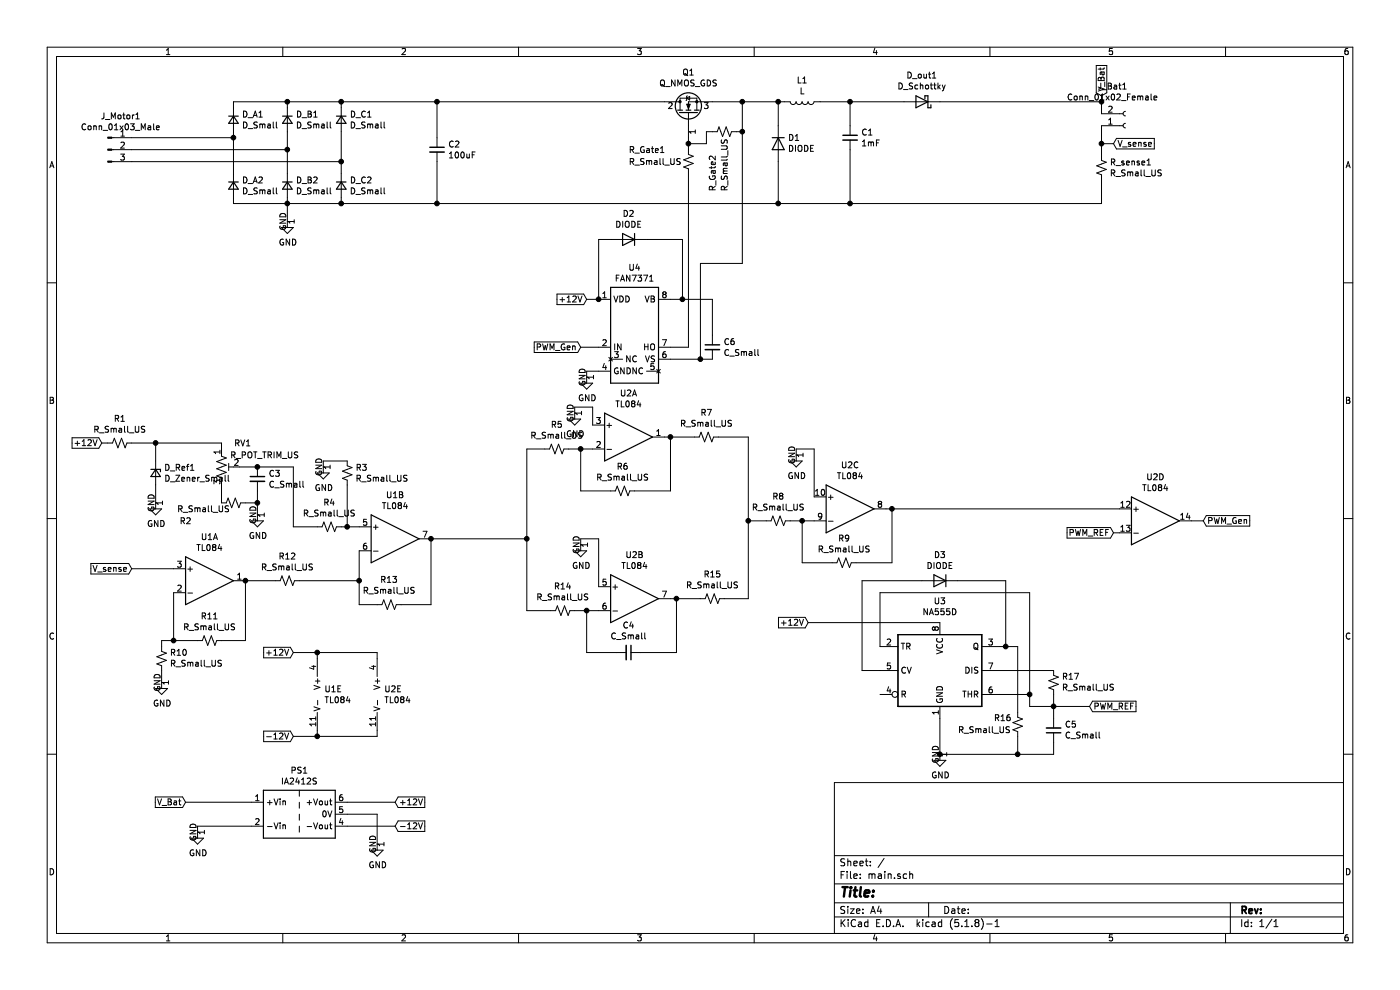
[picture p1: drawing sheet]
EESchema Schematic File Version 4
EELAYER 30 0
EELAYER END
$Descr A4 11693 8268
encoding utf-8
Sheet 1 1
Title ""
Date ""
Rev ""
Comp ""
Comment1 ""
Comment2 ""
Comment3 ""
Comment4 ""
$EndDescr
$Comp
L Device:L L1
U 1 1
P 6700 850
F 0 "L1" V 6519 850 50  0000 C CNN
F 1 "L" V 6610 850 50  0000 C CNN
F 2 "Inductor_THT:L_Radial_D29.8mm_P28.80mm_muRATA_1400series" H 6700 850 50  0001 C CNN
F 3 "~" H 6700 850 50  0001 C CNN
	1    6700 850 
	0    1    1    0   
$EndComp
$Comp
L Simulation_SPICE:DIODE D1
U 1 1
P 6500 1200
F 0 "D1" V 6546 1120 50  0000 R CNN
F 1 "DIODE" V 6455 1120 50  0000 R CNN
F 2 "Diode_SMD:D_SMC" H 6500 1200 50  0001 C CNN
F 3 "https://www.taiwansemi.com/assets/uploads/datasheet/S12GC%20SERIES_C1903.pdf" H 6500 1200 50  0001 C CNN
F 4 "Y" H 6500 1200 50  0001 L CNN "Spice_Netlist_Enabled"
F 5 "D" H 6500 1200 50  0001 L CNN "Spice_Primitive"
	1    6500 1200
	0    -1   -1   0   
$EndComp
$Comp
L Device:C_Small C1
U 1 1
P 7100 1150
F 0 "C1" H 7192 1196 50  0000 L CNN
F 1 "1mF" H 7192 1105 50  0000 L CNN
F 2 "Capacitor_THT:CP_Radial_D8.0mm_P2.50mm" H 7100 1150 50  0001 C CNN
F 3 "~" H 7100 1150 50  0001 C CNN
	1    7100 1150
	1    0    0    -1  
$EndComp
Wire Wire Line
	6850 850  7100 850 
Connection ~ 7100 850 
Wire Wire Line
	7100 850  7550 850 
Wire Wire Line
	7100 850  7100 1050
$Comp
L Connector:Conn_01x02_Female J_Bat1
U 1 1
P 9400 1050
F 0 "J_Bat1" H 9292 725 50  0000 C CNN
F 1 "Conn_01x02_Female" H 9292 816 50  0000 C CNN
F 2 "TerminalBlock:TerminalBlock_Altech_AK300-2_P5.00mm" H 9428 889 50  0001 L CNN
F 3 "~" H 9400 1050 50  0001 C CNN
	1    9400 1050
	1    0    0    1   
$EndComp
Wire Wire Line
	9200 950  9200 850 
Wire Wire Line
	9200 850  7850 850 
$Comp
L Device:R_Small_US R_sense1
U 1 1
P 9200 1400
F 0 "R_sense1" H 9268 1446 50  0000 L CNN
F 1 "R_Small_US" H 9268 1355 50  0000 L CNN
F 2 "Resistor_SMD:R_1206_3216Metric" H 9200 1400 50  0001 C CNN
F 3 "~" H 9200 1400 50  0001 C CNN
	1    9200 1400
	1    0    0    -1  
$EndComp
Wire Wire Line
	9200 1050 9200 1200
Text GLabel 4850 2900 0    50   Input ~ 0
PWM_Gen
Text GLabel 4900 2500 0    50   Input ~ 0
+12V
$Comp
L Driver_FET:FAN7371 U4
U 1 1
P 5300 2800
F 0 "U4" H 5300 3367 50  0000 C CNN
F 1 "FAN7371" H 5300 3276 50  0000 C CNN
F 2 "Package_SO:SOIC-8_3.9x4.9mm_P1.27mm" H 5300 2350 50  0001 C CNN
F 3 "https://www.onsemi.com/pub/Collateral/FAN7371-D.pdf" H 5300 2700 50  0001 C CNN
	1    5300 2800
	1    0    0    -1  
$EndComp
$Comp
L power:GND #PWR0101
U 1 1
P 4900 3150
F 0 "#PWR0101" H 4900 2900 50  0001 C CNN
F 1 "GND" H 4905 2977 50  0000 C CNN
F 2 "" H 4900 3150 50  0001 C CNN
F 3 "" H 4900 3150 50  0001 C CNN
	1    4900 3150
	1    0    0    -1  
$EndComp
Wire Wire Line
	5000 3100 4900 3100
Wire Wire Line
	4900 3100 4900 3150
Wire Wire Line
	4900 2500 5000 2500
Wire Wire Line
	4850 2900 5000 2900
$Comp
L Simulation_SPICE:DIODE D2
U 1 1
P 5250 2000
F 0 "D2" H 5250 2217 50  0000 C CNN
F 1 "DIODE" H 5250 2126 50  0000 C CNN
F 2 "Diode_SMD:D_SMB" H 5250 2000 50  0001 C CNN
F 3 "~" H 5250 2000 50  0001 C CNN
F 4 "Y" H 5250 2000 50  0001 L CNN "Spice_Netlist_Enabled"
F 5 "D" H 5250 2000 50  0001 L CNN "Spice_Primitive"
	1    5250 2000
	1    0    0    -1  
$EndComp
Wire Wire Line
	5400 2000 5700 2000
Wire Wire Line
	5700 2000 5700 2500
Wire Wire Line
	5700 2500 5600 2500
Wire Wire Line
	5100 2000 5000 2000
Wire Wire Line
	5000 2000 5000 2500
Connection ~ 5000 2500
$Comp
L Device:C_Small C6
U 1 1
P 5950 2900
F 0 "C6" H 6042 2946 50  0000 L CNN
F 1 "C_Small" H 6042 2855 50  0000 L CNN
F 2 "Capacitor_SMD:CP_Elec_6.3x7.7" H 5950 2900 50  0001 C CNN
F 3 "~" H 5950 2900 50  0001 C CNN
	1    5950 2900
	1    0    0    -1  
$EndComp
Wire Wire Line
	5950 2800 5950 2500
Wire Wire Line
	5950 2500 5700 2500
Connection ~ 5700 2500
Wire Wire Line
	5750 2900 5600 2900
$Comp
L Device:R_Small_US R_Gate1
U 1 1
P 5750 1350
F 0 "R_Gate1" H 5250 1450 50  0000 L CNN
F 1 "R_Small_US" H 5250 1350 50  0000 L CNN
F 2 "Resistor_SMD:R_1206_3216Metric" H 5750 1350 50  0001 C CNN
F 3 "~" H 5750 1350 50  0001 C CNN
	1    5750 1350
	1    0    0    -1  
$EndComp
Wire Wire Line
	5750 1450 5750 2900
Wire Wire Line
	5600 3000 5850 3000
Wire Wire Line
	6500 1050 6500 850 
Wire Wire Line
	6500 850  6550 850 
Connection ~ 6500 850 
$Comp
L Device:Q_NMOS_GDS Q1
U 1 1
P 5750 950
F 0 "Q1" V 6092 950 50  0000 C CNN
F 1 "Q_NMOS_GDS" V 6001 950 50  0000 C CNN
F 2 "Package_TO_SOT_THT:TO-220-3_Vertical" H 5950 1050 50  0001 C CNN
F 3 "~" H 5750 950 50  0001 C CNN
	1    5750 950 
	0    -1   -1   0   
$EndComp
Wire Wire Line
	5950 850  6200 850 
Wire Wire Line
	5750 1150 5750 1200
$Comp
L Device:R_Small_US R_Gate2
U 1 1
P 6050 1100
F 0 "R_Gate2" H 5550 1200 50  0000 L CNN
F 1 "R_Small_US" H 5550 1100 50  0000 L CNN
F 2 "Resistor_SMD:R_1206_3216Metric" H 6050 1100 50  0001 C CNN
F 3 "~" H 6050 1100 50  0001 C CNN
	1    6050 1100
	0    -1   -1   0   
$EndComp
Wire Wire Line
	5950 1100 5900 1100
Wire Wire Line
	5900 1100 5900 1200
Wire Wire Line
	5900 1200 5750 1200
Connection ~ 5750 1200
Wire Wire Line
	5750 1200 5750 1250
Wire Wire Line
	6150 1100 6200 1100
Wire Wire Line
	6200 1100 6200 850 
Connection ~ 6200 850 
Wire Wire Line
	6200 850  6500 850 
Wire Wire Line
	6200 1100 6200 2200
Wire Wire Line
	6200 2200 5850 2200
Wire Wire Line
	5850 2200 5850 3000
Connection ~ 6200 1100
Connection ~ 5850 3000
Wire Wire Line
	5850 3000 5950 3000
Text GLabel 9300 1200 2    50   Input ~ 0
V_sense
Wire Wire Line
	9300 1200 9200 1200
Connection ~ 9200 1200
Wire Wire Line
	9200 1200 9200 1300
$Comp
L Amplifier_Operational:TL084 U1
U 1 1
P 1750 4850
F 0 "U1" H 1750 5217 50  0000 C CNN
F 1 "TL084" H 1750 5126 50  0000 C CNN
F 2 "Package_SO:SOIC-14_3.9x8.7mm_P1.27mm" H 1700 4950 50  0001 C CNN
F 3 "http://www.ti.com/lit/ds/symlink/tl081.pdf" H 1800 5050 50  0001 C CNN
	1    1750 4850
	1    0    0    -1  
$EndComp
$Comp
L Device:R_Small_US R11
U 1 1
P 1750 5350
F 0 "R11" V 1545 5350 50  0000 C CNN
F 1 "R_Small_US" V 1636 5350 50  0000 C CNN
F 2 "Resistor_SMD:R_1206_3216Metric" H 1750 5350 50  0001 C CNN
F 3 "~" H 1750 5350 50  0001 C CNN
	1    1750 5350
	0    1    1    0   
$EndComp
$Comp
L Device:R_Small_US R10
U 1 1
P 1350 5500
F 0 "R10" H 1282 5454 50  0000 R CNN
F 1 "R_Small_US" H 1282 5545 50  0000 R CNN
F 2 "Resistor_SMD:R_1206_3216Metric" H 1350 5500 50  0001 C CNN
F 3 "~" H 1350 5500 50  0001 C CNN
	1    1350 5500
	-1   0    0    1   
$EndComp
Wire Wire Line
	1650 5350 1450 5350
Wire Wire Line
	1450 5350 1450 4950
Wire Wire Line
	1350 5400 1350 5350
Wire Wire Line
	1350 5350 1450 5350
Connection ~ 1450 5350
Wire Wire Line
	1850 5350 2050 5350
Wire Wire Line
	2050 5350 2050 4850
$Comp
L power:GND #PWR0102
U 1 1
P 1350 5700
F 0 "#PWR0102" H 1350 5450 50  0001 C CNN
F 1 "GND" H 1355 5527 50  0000 C CNN
F 2 "" H 1350 5700 50  0001 C CNN
F 3 "" H 1350 5700 50  0001 C CNN
	1    1350 5700
	1    0    0    -1  
$EndComp
Wire Wire Line
	1350 5700 1350 5600
Text GLabel 1100 4750 0    50   Input ~ 0
V_sense
Wire Wire Line
	1450 4750 1100 4750
$Comp
L Amplifier_Operational:TL084 U1
U 2 1
P 3300 4500
F 0 "U1" H 3300 4867 50  0000 C CNN
F 1 "TL084" H 3300 4776 50  0000 C CNN
F 2 "Package_SO:SOIC-14_3.9x8.7mm_P1.27mm" H 3250 4600 50  0001 C CNN
F 3 "http://www.ti.com/lit/ds/symlink/tl081.pdf" H 3350 4700 50  0001 C CNN
	2    3300 4500
	1    0    0    -1  
$EndComp
$Comp
L Device:R_Small_US R3
U 1 1
P 2900 3950
F 0 "R3" H 2968 3996 50  0000 L CNN
F 1 "R_Small_US" H 2968 3905 50  0000 L CNN
F 2 "Resistor_SMD:R_1206_3216Metric" H 2900 3950 50  0001 C CNN
F 3 "~" H 2900 3950 50  0001 C CNN
	1    2900 3950
	1    0    0    -1  
$EndComp
$Comp
L Device:R_Small_US R4
U 1 1
P 2750 4400
F 0 "R4" V 2545 4400 50  0000 C CNN
F 1 "R_Small_US" V 2636 4400 50  0000 C CNN
F 2 "Resistor_SMD:R_1206_3216Metric" H 2750 4400 50  0001 C CNN
F 3 "~" H 2750 4400 50  0001 C CNN
	1    2750 4400
	0    1    1    0   
$EndComp
Wire Wire Line
	2900 4050 2900 4400
Wire Wire Line
	2900 4400 2850 4400
Wire Wire Line
	3000 4400 2900 4400
Connection ~ 2900 4400
$Comp
L Device:R_POT_TRIM_US RV1
U 1 1
P 1850 3900
F 0 "RV1" H 2100 4100 50  0000 R CNN
F 1 "R_POT_TRIM_US" H 2500 4000 50  0000 R CNN
F 2 "Potentiometer_SMD:Potentiometer_Bourns_3314G_Vertical" H 1850 3900 50  0001 C CNN
F 3 "~" H 1850 3900 50  0001 C CNN
	1    1850 3900
	1    0    0    -1  
$EndComp
Wire Wire Line
	2000 3900 2150 3900
Wire Wire Line
	2450 3900 2450 4400
Wire Wire Line
	2450 4400 2650 4400
$Comp
L power:GND #PWR0103
U 1 1
P 2150 4300
F 0 "#PWR0103" H 2150 4050 50  0001 C CNN
F 1 "GND" H 2155 4127 50  0000 C CNN
F 2 "" H 2150 4300 50  0001 C CNN
F 3 "" H 2150 4300 50  0001 C CNN
	1    2150 4300
	1    0    0    -1  
$EndComp
Text GLabel 850  3700 0    50   Input ~ 0
+12V
Wire Wire Line
	1850 3700 1850 3750
$Comp
L Device:C_Small C3
U 1 1
P 2150 4000
F 0 "C3" H 2242 4046 50  0000 L CNN
F 1 "C_Small" H 2242 3955 50  0000 L CNN
F 2 "Capacitor_SMD:CP_Elec_6.3x7.7" H 2150 4000 50  0001 C CNN
F 3 "~" H 2150 4000 50  0001 C CNN
	1    2150 4000
	1    0    0    -1  
$EndComp
Connection ~ 2150 3900
$Comp
L Device:R_Small_US R2
U 1 1
P 1950 4200
F 0 "R2" V 2100 3800 50  0000 C CNN
F 1 "R_Small_US" V 2000 3950 50  0000 C CNN
F 2 "Resistor_SMD:R_1206_3216Metric" H 1950 4200 50  0001 C CNN
F 3 "~" H 1950 4200 50  0001 C CNN
	1    1950 4200
	0    1    1    0   
$EndComp
Wire Wire Line
	1850 4050 1850 4200
Wire Wire Line
	2050 4200 2150 4200
Wire Wire Line
	2150 4200 2150 4300
Wire Wire Line
	2150 4100 2150 4200
Connection ~ 2150 4200
Wire Wire Line
	2150 3900 2450 3900
$Comp
L power:GND #PWR0104
U 1 1
P 2700 3900
F 0 "#PWR0104" H 2700 3650 50  0001 C CNN
F 1 "GND" H 2705 3727 50  0000 C CNN
F 2 "" H 2700 3900 50  0001 C CNN
F 3 "" H 2700 3900 50  0001 C CNN
	1    2700 3900
	1    0    0    -1  
$EndComp
Wire Wire Line
	2700 3900 2700 3850
Wire Wire Line
	2700 3850 2900 3850
$Comp
L Device:R_Small_US R12
U 1 1
P 2400 4850
F 0 "R12" V 2195 4850 50  0000 C CNN
F 1 "R_Small_US" V 2286 4850 50  0000 C CNN
F 2 "Resistor_SMD:R_1206_3216Metric" H 2400 4850 50  0001 C CNN
F 3 "~" H 2400 4850 50  0001 C CNN
	1    2400 4850
	0    1    1    0   
$EndComp
Wire Wire Line
	2300 4850 2050 4850
Connection ~ 2050 4850
Wire Wire Line
	2500 4850 3000 4850
Wire Wire Line
	3000 4850 3000 4600
$Comp
L Device:R_Small_US R13
U 1 1
P 3250 5050
F 0 "R13" V 3455 5050 50  0000 C CNN
F 1 "R_Small_US" V 3364 5050 50  0000 C CNN
F 2 "Resistor_SMD:R_1206_3216Metric" H 3250 5050 50  0001 C CNN
F 3 "~" H 3250 5050 50  0001 C CNN
	1    3250 5050
	0    -1   -1   0   
$EndComp
Wire Wire Line
	3150 5050 3000 5050
Wire Wire Line
	3000 5050 3000 4850
Connection ~ 3000 4850
Wire Wire Line
	3350 5050 3600 5050
Wire Wire Line
	3600 5050 3600 4500
Wire Wire Line
	4800 3400 4800 3450
Wire Wire Line
	4950 3400 4800 3400
Wire Wire Line
	4950 3550 4950 3400
$Comp
L power:GND #PWR0105
U 1 1
P 4800 3450
F 0 "#PWR0105" H 4800 3200 50  0001 C CNN
F 1 "GND" H 4805 3277 50  0000 C CNN
F 2 "" H 4800 3450 50  0001 C CNN
F 3 "" H 4800 3450 50  0001 C CNN
	1    4800 3450
	1    0    0    -1  
$EndComp
Connection ~ 5600 3650
Wire Wire Line
	5800 3650 5600 3650
Wire Wire Line
	5600 3650 5550 3650
Wire Wire Line
	5600 4100 5600 3650
Wire Wire Line
	5300 4100 5600 4100
Wire Wire Line
	4850 3750 4950 3750
Connection ~ 4850 3750
Wire Wire Line
	4850 4100 4850 3750
Wire Wire Line
	5100 4100 4850 4100
Wire Wire Line
	4750 3750 4850 3750
$Comp
L Device:R_Small_US R7
U 1 1
P 5900 3650
F 0 "R7" V 5695 3650 50  0000 C CNN
F 1 "R_Small_US" V 5786 3650 50  0000 C CNN
F 2 "Resistor_SMD:R_1206_3216Metric" H 5900 3650 50  0001 C CNN
F 3 "~" H 5900 3650 50  0001 C CNN
	1    5900 3650
	0    1    1    0   
$EndComp
$Comp
L Device:R_Small_US R5
U 1 1
P 4650 3750
F 0 "R5" V 4445 3750 50  0000 C CNN
F 1 "R_Small_US" V 4536 3750 50  0000 C CNN
F 2 "Resistor_SMD:R_1206_3216Metric" H 4650 3750 50  0001 C CNN
F 3 "~" H 4650 3750 50  0001 C CNN
	1    4650 3750
	0    1    1    0   
$EndComp
$Comp
L Device:R_Small_US R6
U 1 1
P 5200 4100
F 0 "R6" V 4995 4100 50  0000 C CNN
F 1 "R_Small_US" V 5086 4100 50  0000 C CNN
F 2 "Resistor_SMD:R_1206_3216Metric" H 5200 4100 50  0001 C CNN
F 3 "~" H 5200 4100 50  0001 C CNN
	1    5200 4100
	0    1    1    0   
$EndComp
$Comp
L Amplifier_Operational:TL084 U2
U 1 1
P 5250 3650
F 0 "U2" H 5250 4017 50  0000 C CNN
F 1 "TL084" H 5250 3926 50  0000 C CNN
F 2 "Package_SO:SOIC-14_3.9x8.7mm_P1.27mm" H 5200 3750 50  0001 C CNN
F 3 "http://www.ti.com/lit/ds/symlink/tl081.pdf" H 5300 3850 50  0001 C CNN
	1    5250 3650
	1    0    0    -1  
$EndComp
Wire Wire Line
	4850 4500 4850 4550
Wire Wire Line
	5000 4500 4850 4500
Wire Wire Line
	5000 4900 5000 4500
$Comp
L power:GND #PWR0106
U 1 1
P 4850 4550
F 0 "#PWR0106" H 4850 4300 50  0001 C CNN
F 1 "GND" H 4855 4377 50  0000 C CNN
F 2 "" H 4850 4550 50  0001 C CNN
F 3 "" H 4850 4550 50  0001 C CNN
	1    4850 4550
	1    0    0    -1  
$EndComp
Connection ~ 5650 5000
Wire Wire Line
	5850 5000 5650 5000
Wire Wire Line
	5650 5000 5600 5000
Wire Wire Line
	5650 5450 5650 5000
Wire Wire Line
	5350 5450 5650 5450
Wire Wire Line
	4900 5100 5000 5100
Connection ~ 4900 5100
Wire Wire Line
	4900 5450 4900 5100
Wire Wire Line
	5150 5450 4900 5450
Wire Wire Line
	4800 5100 4900 5100
$Comp
L Device:R_Small_US R15
U 1 1
P 5950 5000
F 0 "R15" V 5745 5000 50  0000 C CNN
F 1 "R_Small_US" V 5836 5000 50  0000 C CNN
F 2 "Resistor_SMD:R_1206_3216Metric" H 5950 5000 50  0001 C CNN
F 3 "~" H 5950 5000 50  0001 C CNN
	1    5950 5000
	0    1    1    0   
$EndComp
$Comp
L Device:R_Small_US R14
U 1 1
P 4700 5100
F 0 "R14" V 4495 5100 50  0000 C CNN
F 1 "R_Small_US" V 4586 5100 50  0000 C CNN
F 2 "Resistor_SMD:R_1206_3216Metric" H 4700 5100 50  0001 C CNN
F 3 "~" H 4700 5100 50  0001 C CNN
	1    4700 5100
	0    1    1    0   
$EndComp
$Comp
L Device:C_Small C4
U 1 1
P 5250 5450
F 0 "C4" V 5021 5450 50  0000 C CNN
F 1 "C_Small" V 5112 5450 50  0000 C CNN
F 2 "Capacitor_SMD:CP_Elec_6.3x7.7" H 5250 5450 50  0001 C CNN
F 3 "~" H 5250 5450 50  0001 C CNN
	1    5250 5450
	0    1    1    0   
$EndComp
Wire Wire Line
	3600 4500 4400 4500
Wire Wire Line
	4400 4500 4400 3750
Wire Wire Line
	4400 3750 4550 3750
Connection ~ 3600 4500
Wire Wire Line
	4600 5100 4400 5100
Wire Wire Line
	4400 5100 4400 4500
Connection ~ 4400 4500
Wire Wire Line
	6000 3650 6250 3650
Wire Wire Line
	6250 3650 6250 4350
Wire Wire Line
	6250 5000 6050 5000
Wire Wire Line
	6650 3750 6650 3800
Wire Wire Line
	6800 3750 6650 3750
Wire Wire Line
	6800 4150 6800 3750
$Comp
L power:GND #PWR0107
U 1 1
P 6650 3800
F 0 "#PWR0107" H 6650 3550 50  0001 C CNN
F 1 "GND" H 6655 3627 50  0000 C CNN
F 2 "" H 6650 3800 50  0001 C CNN
F 3 "" H 6650 3800 50  0001 C CNN
	1    6650 3800
	1    0    0    -1  
$EndComp
Wire Wire Line
	7450 4250 7400 4250
Wire Wire Line
	7450 4700 7450 4250
Wire Wire Line
	7150 4700 7450 4700
Wire Wire Line
	6700 4350 6800 4350
Connection ~ 6700 4350
Wire Wire Line
	6700 4700 6700 4350
Wire Wire Line
	6950 4700 6700 4700
Wire Wire Line
	6600 4350 6700 4350
$Comp
L Device:R_Small_US R8
U 1 1
P 6500 4350
F 0 "R8" V 6295 4350 50  0000 C CNN
F 1 "R_Small_US" V 6386 4350 50  0000 C CNN
F 2 "Resistor_SMD:R_1206_3216Metric" H 6500 4350 50  0001 C CNN
F 3 "~" H 6500 4350 50  0001 C CNN
	1    6500 4350
	0    1    1    0   
$EndComp
$Comp
L Device:R_Small_US R9
U 1 1
P 7050 4700
F 0 "R9" V 6845 4700 50  0000 C CNN
F 1 "R_Small_US" V 6936 4700 50  0000 C CNN
F 2 "Resistor_SMD:R_1206_3216Metric" H 7050 4700 50  0001 C CNN
F 3 "~" H 7050 4700 50  0001 C CNN
	1    7050 4700
	0    1    1    0   
$EndComp
Wire Wire Line
	6250 4350 6400 4350
Connection ~ 6250 4350
Wire Wire Line
	6250 4350 6250 5000
$Comp
L Timer:NA555D U3
U 1 1
P 7850 5600
F 0 "U3" H 7850 6181 50  0000 C CNN
F 1 "NA555D" H 7850 6090 50  0000 C CNN
F 2 "Package_SO:SOIC-8_3.9x4.9mm_P1.27mm" H 8700 5200 50  0001 C CNN
F 3 "http://www.ti.com/lit/ds/symlink/ne555.pdf" H 8700 5200 50  0001 C CNN
	1    7850 5600
	1    0    0    -1  
$EndComp
$Comp
L power:GND #PWR0108
U 1 1
P 7850 6300
F 0 "#PWR0108" H 7850 6050 50  0001 C CNN
F 1 "GND" H 7855 6127 50  0000 C CNN
F 2 "" H 7850 6300 50  0001 C CNN
F 3 "" H 7850 6300 50  0001 C CNN
	1    7850 6300
	1    0    0    -1  
$EndComp
$Comp
L Simulation_SPICE:DIODE D3
U 1 1
P 7850 4850
F 0 "D3" H 7850 5067 50  0000 C CNN
F 1 "DIODE" H 7850 4976 50  0000 C CNN
F 2 "Diode_SMD:D_SMB" H 7850 4850 50  0001 C CNN
F 3 "~" H 7850 4850 50  0001 C CNN
F 4 "Y" H 7850 4850 50  0001 L CNN "Spice_Netlist_Enabled"
F 5 "D" H 7850 4850 50  0001 L CNN "Spice_Primitive"
	1    7850 4850
	1    0    0    -1  
$EndComp
Wire Wire Line
	8000 4850 8400 4850
Wire Wire Line
	8400 4850 8400 5400
Wire Wire Line
	8400 5400 8350 5400
Wire Wire Line
	7200 4850 7200 5600
Wire Wire Line
	7200 5600 7350 5600
Wire Wire Line
	7200 4850 7700 4850
Wire Wire Line
	7350 5400 7350 4950
Wire Wire Line
	7350 4950 8600 4950
Wire Wire Line
	8600 4950 8600 5800
Wire Wire Line
	8600 5800 8350 5800
$Comp
L Device:R_Small_US R17
U 1 1
P 8800 5700
F 0 "R17" H 8732 5654 50  0000 R CNN
F 1 "R_Small_US" H 8732 5745 50  0000 R CNN
F 2 "Resistor_SMD:R_1206_3216Metric" H 8800 5700 50  0001 C CNN
F 3 "~" H 8800 5700 50  0001 C CNN
	1    8800 5700
	-1   0    0    1   
$EndComp
Wire Wire Line
	8350 5600 8800 5600
$Comp
L Device:C_Small C5
U 1 1
P 8800 6100
F 0 "C5" H 8708 6054 50  0000 R CNN
F 1 "C_Small" H 8708 6145 50  0000 R CNN
F 2 "Capacitor_SMD:C_1206_3216Metric" H 8800 6100 50  0001 C CNN
F 3 "~" H 8800 6100 50  0001 C CNN
	1    8800 6100
	-1   0    0    1   
$EndComp
Wire Wire Line
	8600 5800 8600 5900
Wire Wire Line
	8600 5900 8800 5900
Wire Wire Line
	8800 5900 8800 5800
Connection ~ 8600 5800
Wire Wire Line
	8800 6000 8800 5900
Connection ~ 8800 5900
Wire Wire Line
	8800 6200 8800 6300
Wire Wire Line
	8800 6300 8500 6300
Connection ~ 7850 6300
$Comp
L Device:R_Small_US R16
U 1 1
P 8500 6050
F 0 "R16" H 8700 6000 50  0000 R CNN
F 1 "R_Small_US" H 9000 6100 50  0000 R CNN
F 2 "Resistor_SMD:R_1206_3216Metric" H 8500 6050 50  0001 C CNN
F 3 "~" H 8500 6050 50  0001 C CNN
	1    8500 6050
	-1   0    0    1   
$EndComp
Wire Wire Line
	8500 5950 8500 5400
Wire Wire Line
	8500 5400 8400 5400
Connection ~ 8400 5400
Wire Wire Line
	8500 6150 8500 6300
Connection ~ 8500 6300
Wire Wire Line
	8500 6300 7850 6300
Text GLabel 6750 5200 0    50   Input ~ 0
+12V
Wire Wire Line
	6750 5200 7850 5200
Text GLabel 9100 5900 2    50   Input ~ 0
PWM_REF
Wire Wire Line
	8800 5900 9100 5900
Text GLabel 9300 4450 0    50   Input ~ 0
PWM_REF
Wire Wire Line
	9300 4450 9350 4450
Text GLabel 10050 4350 2    50   Input ~ 0
PWM_Gen
Wire Wire Line
	9950 4350 10050 4350
Wire Wire Line
	7450 4250 9350 4250
Connection ~ 7450 4250
$Comp
L Device:R_Small_US R1
U 1 1
P 1000 3700
F 0 "R1" V 795 3700 50  0000 C CNN
F 1 "R_Small_US" V 886 3700 50  0000 C CNN
F 2 "Resistor_SMD:R_1206_3216Metric" H 1000 3700 50  0001 C CNN
F 3 "~" H 1000 3700 50  0001 C CNN
	1    1000 3700
	0    1    1    0   
$EndComp
Wire Wire Line
	850  3700 900  3700
$Comp
L Device:D_Zener_Small D_Ref1
U 1 1
P 1300 3950
F 0 "D_Ref1" V 1254 4020 50  0000 L CNN
F 1 "D_Zener_Small" V 1345 4020 50  0000 L CNN
F 2 "Diode_SMD:D_SOD-128" V 1300 3950 50  0001 C CNN
F 3 "~" V 1300 3950 50  0001 C CNN
	1    1300 3950
	0    1    1    0   
$EndComp
$Comp
L power:GND #PWR0109
U 1 1
P 1300 4200
F 0 "#PWR0109" H 1300 3950 50  0001 C CNN
F 1 "GND" H 1305 4027 50  0000 C CNN
F 2 "" H 1300 4200 50  0001 C CNN
F 3 "" H 1300 4200 50  0001 C CNN
	1    1300 4200
	1    0    0    -1  
$EndComp
Wire Wire Line
	1300 4050 1300 4200
Wire Wire Line
	1100 3700 1300 3700
Wire Wire Line
	1300 3700 1300 3850
Wire Wire Line
	1850 3700 1300 3700
Connection ~ 1300 3700
Text GLabel 9200 800  1    50   Input ~ 0
V_Bat
Wire Wire Line
	9200 850  9200 800 
Connection ~ 9200 850 
Text GLabel 1550 6700 0    50   Input ~ 0
V_Bat
Wire Wire Line
	2100 6700 1550 6700
$Comp
L power:GND #PWR0110
U 1 1
P 1650 6950
F 0 "#PWR0110" H 1650 6700 50  0001 C CNN
F 1 "GND" H 1655 6777 50  0000 C CNN
F 2 "" H 1650 6950 50  0001 C CNN
F 3 "" H 1650 6950 50  0001 C CNN
	1    1650 6950
	1    0    0    -1  
$EndComp
Wire Wire Line
	2100 6900 1650 6900
Wire Wire Line
	1650 6900 1650 6950
Text GLabel 3300 6700 2    50   Input ~ 0
+12V
Wire Wire Line
	2900 6700 3300 6700
$Comp
L power:GND #PWR0111
U 1 1
P 3150 7050
F 0 "#PWR0111" H 3150 6800 50  0001 C CNN
F 1 "GND" H 3155 6877 50  0000 C CNN
F 2 "" H 3150 7050 50  0001 C CNN
F 3 "" H 3150 7050 50  0001 C CNN
	1    3150 7050
	1    0    0    -1  
$EndComp
Wire Wire Line
	3150 6800 3150 7050
Wire Wire Line
	2900 6800 3150 6800
Text GLabel 3300 6900 2    50   Input ~ 0
-12V
Wire Wire Line
	3300 6900 2900 6900
$Comp
L Converter_DCDC:IA2412S PS1
U 1 1
P 2500 6800
F 0 "PS1" H 2500 7167 50  0000 C CNN
F 1 "IA2412S" H 2500 7076 50  0000 C CNN
F 2 "Converter_DCDC:Converter_DCDC_XP_POWER-IAxxxxS_THT" H 1450 6550 50  0001 L CNN
F 3 "https://www.xppower.com/pdfs/SF_IA.pdf" H 3550 6500 50  0001 L CNN
	1    2500 6800
	1    0    0    -1  
$EndComp
$Comp
L Amplifier_Operational:TL084 U1
U 5 1
P 2750 5800
F 0 "U1" H 2708 5846 50  0000 L CNN
F 1 "TL084" H 2708 5755 50  0000 L CNN
F 2 "Package_SO:SOIC-14_3.9x8.7mm_P1.27mm" H 2700 5900 50  0001 C CNN
F 3 "http://www.ti.com/lit/ds/symlink/tl081.pdf" H 2800 6000 50  0001 C CNN
	5    2750 5800
	1    0    0    -1  
$EndComp
$Comp
L Amplifier_Operational:TL084 U2
U 5 1
P 3250 5800
F 0 "U2" H 3208 5846 50  0000 L CNN
F 1 "TL084" H 3208 5755 50  0000 L CNN
F 2 "Package_SO:SOIC-14_3.9x8.7mm_P1.27mm" H 3200 5900 50  0001 C CNN
F 3 "http://www.ti.com/lit/ds/symlink/tl081.pdf" H 3300 6000 50  0001 C CNN
	5    3250 5800
	1    0    0    -1  
$EndComp
Text GLabel 2450 5450 0    50   Input ~ 0
+12V
Wire Wire Line
	2450 5450 2650 5450
Wire Wire Line
	3150 5450 3150 5500
Wire Wire Line
	2650 5500 2650 5450
Connection ~ 2650 5450
Wire Wire Line
	2650 5450 3150 5450
Text GLabel 2450 6150 0    50   Input ~ 0
-12V
Wire Wire Line
	2450 6150 2650 6150
Wire Wire Line
	3150 6150 3150 6100
Wire Wire Line
	2650 6100 2650 6150
Connection ~ 2650 6150
Wire Wire Line
	2650 6150 3150 6150
$Comp
L Amplifier_Operational:TL084 U2
U 2 1
P 5300 5000
F 0 "U2" H 5300 5367 50  0000 C CNN
F 1 "TL084" H 5300 5276 50  0000 C CNN
F 2 "Package_SO:SOIC-14_3.9x8.7mm_P1.27mm" H 5250 5100 50  0001 C CNN
F 3 "http://www.ti.com/lit/ds/symlink/tl081.pdf" H 5350 5200 50  0001 C CNN
	2    5300 5000
	1    0    0    -1  
$EndComp
$Comp
L Amplifier_Operational:TL084 U2
U 3 1
P 7100 4250
F 0 "U2" H 7100 4617 50  0000 C CNN
F 1 "TL084" H 7100 4526 50  0000 C CNN
F 2 "Package_SO:SOIC-14_3.9x8.7mm_P1.27mm" H 7050 4350 50  0001 C CNN
F 3 "http://www.ti.com/lit/ds/symlink/tl081.pdf" H 7150 4450 50  0001 C CNN
	3    7100 4250
	1    0    0    -1  
$EndComp
$Comp
L Amplifier_Operational:TL084 U2
U 4 1
P 9650 4350
F 0 "U2" H 9650 4717 50  0000 C CNN
F 1 "TL084" H 9650 4626 50  0000 C CNN
F 2 "Package_SO:SOIC-14_3.9x8.7mm_P1.27mm" H 9600 4450 50  0001 C CNN
F 3 "http://www.ti.com/lit/ds/symlink/tl081.pdf" H 9700 4550 50  0001 C CNN
	4    9650 4350
	1    0    0    -1  
$EndComp
Wire Wire Line
	7850 6000 7850 6300
$Comp
L Device:D_Schottky D_out1
U 1 1
P 7700 850
F 0 "D_out1" H 7700 633 50  0000 C CNN
F 1 "D_Schottky" H 7700 724 50  0000 C CNN
F 2 "Diode_SMD:D_SMB" H 7700 850 50  0001 C CNN
F 3 "~" H 7700 850 50  0001 C CNN
	1    7700 850 
	-1   0    0    1   
$EndComp
$Comp
L power:GND #PWR0112
U 1 1
P 2400 1850
F 0 "#PWR0112" H 2400 1600 50  0001 C CNN
F 1 "GND" H 2405 1677 50  0000 C CNN
F 2 "" H 2400 1850 50  0001 C CNN
F 3 "" H 2400 1850 50  0001 C CNN
	1    2400 1850
	1    0    0    -1  
$EndComp
$Comp
L Connector:Conn_01x03_Male J_Motor1
U 1 1
P 900 1250
F 0 "J_Motor1" H 1008 1531 50  0000 C CNN
F 1 "Conn_01x03_Male" H 1008 1440 50  0000 C CNN
F 2 "TerminalBlock:TerminalBlock_Altech_AK300-3_P5.00mm" H 900 1250 50  0001 C CNN
F 3 "~" H 900 1250 50  0001 C CNN
	1    900  1250
	1    0    0    -1  
$EndComp
Wire Wire Line
	1100 1250 2400 1250
Connection ~ 2400 1250
$Comp
L Device:C_Small C2
U 1 1
P 3650 1250
F 0 "C2" H 3742 1296 50  0000 L CNN
F 1 "100uF" H 3742 1205 50  0000 L CNN
F 2 "Capacitor_SMD:CP_Elec_6.3x7.7" H 3650 1250 50  0001 C CNN
F 3 "~" H 3650 1250 50  0001 C CNN
	1    3650 1250
	1    0    0    -1  
$EndComp
Wire Wire Line
	3650 1150 3650 850 
Connection ~ 3650 850 
Wire Wire Line
	3650 850  5550 850 
Wire Wire Line
	3650 1350 3650 1700
Wire Wire Line
	3650 1700 6500 1700
Wire Wire Line
	9200 1500 9200 1700
Wire Wire Line
	7100 1250 7100 1700
Connection ~ 7100 1700
Wire Wire Line
	7100 1700 9200 1700
Wire Wire Line
	6500 1350 6500 1700
Connection ~ 6500 1700
Wire Wire Line
	6500 1700 7100 1700
Wire Wire Line
	1100 1150 1950 1150
Wire Wire Line
	1100 1350 2850 1350
Connection ~ 2850 1350
Wire Wire Line
	1950 1700 2400 1700
Connection ~ 3650 1700
Connection ~ 2400 1700
Wire Wire Line
	2400 1850 2400 1700
$Comp
L Device:D_Small D_A1
U 1 1
P 1950 1000
F 0 "D_A1" V 1904 1070 50  0000 L CNN
F 1 "D_Small" V 1995 1070 50  0000 L CNN
F 2 "Diode_SMD:D_SMB" V 1950 1000 50  0001 C CNN
F 3 "~" V 1950 1000 50  0001 C CNN
	1    1950 1000
	0    1    1    0   
$EndComp
Wire Wire Line
	2400 1700 2850 1700
Wire Wire Line
	1950 850  2400 850 
Wire Wire Line
	1950 900  1950 850 
Wire Wire Line
	1950 1100 1950 1150
Connection ~ 1950 1150
$Comp
L Device:D_Small D_B1
U 1 1
P 2400 1000
F 0 "D_B1" V 2354 1070 50  0000 L CNN
F 1 "D_Small" V 2445 1070 50  0000 L CNN
F 2 "Diode_SMD:D_SMB" V 2400 1000 50  0001 C CNN
F 3 "~" V 2400 1000 50  0001 C CNN
	1    2400 1000
	0    1    1    0   
$EndComp
$Comp
L Device:D_Small D_C1
U 1 1
P 2850 1000
F 0 "D_C1" V 2804 1070 50  0000 L CNN
F 1 "D_Small" V 2895 1070 50  0000 L CNN
F 2 "Diode_SMD:D_SMB" V 2850 1000 50  0001 C CNN
F 3 "~" V 2850 1000 50  0001 C CNN
	1    2850 1000
	0    1    1    0   
$EndComp
$Comp
L Device:D_Small D_A2
U 1 1
P 1950 1550
F 0 "D_A2" V 1904 1620 50  0000 L CNN
F 1 "D_Small" V 1995 1620 50  0000 L CNN
F 2 "Diode_SMD:D_SMB" V 1950 1550 50  0001 C CNN
F 3 "~" V 1950 1550 50  0001 C CNN
	1    1950 1550
	0    1    1    0   
$EndComp
$Comp
L Device:D_Small D_B2
U 1 1
P 2400 1550
F 0 "D_B2" V 2354 1620 50  0000 L CNN
F 1 "D_Small" V 2445 1620 50  0000 L CNN
F 2 "Diode_SMD:D_SMB" V 2400 1550 50  0001 C CNN
F 3 "~" V 2400 1550 50  0001 C CNN
	1    2400 1550
	0    1    1    0   
$EndComp
$Comp
L Device:D_Small D_C2
U 1 1
P 2850 1550
F 0 "D_C2" V 2804 1620 50  0000 L CNN
F 1 "D_Small" V 2895 1620 50  0000 L CNN
F 2 "Diode_SMD:D_SMB" V 2850 1550 50  0001 C CNN
F 3 "~" V 2850 1550 50  0001 C CNN
	1    2850 1550
	0    1    1    0   
$EndComp
Wire Wire Line
	2850 1350 2850 1450
Wire Wire Line
	2400 1250 2400 1450
Wire Wire Line
	1950 1150 1950 1450
Wire Wire Line
	1950 1650 1950 1700
Wire Wire Line
	2400 1650 2400 1700
Wire Wire Line
	2850 1650 2850 1700
Connection ~ 2850 1700
Wire Wire Line
	2850 1700 3650 1700
Wire Wire Line
	2850 1100 2850 1350
Wire Wire Line
	2400 1100 2400 1250
Wire Wire Line
	2400 900  2400 850 
Connection ~ 2400 850 
Wire Wire Line
	2400 850  2850 850 
Wire Wire Line
	2850 900  2850 850 
Connection ~ 2850 850 
Wire Wire Line
	2850 850  3650 850 
$EndSCHEMATC
